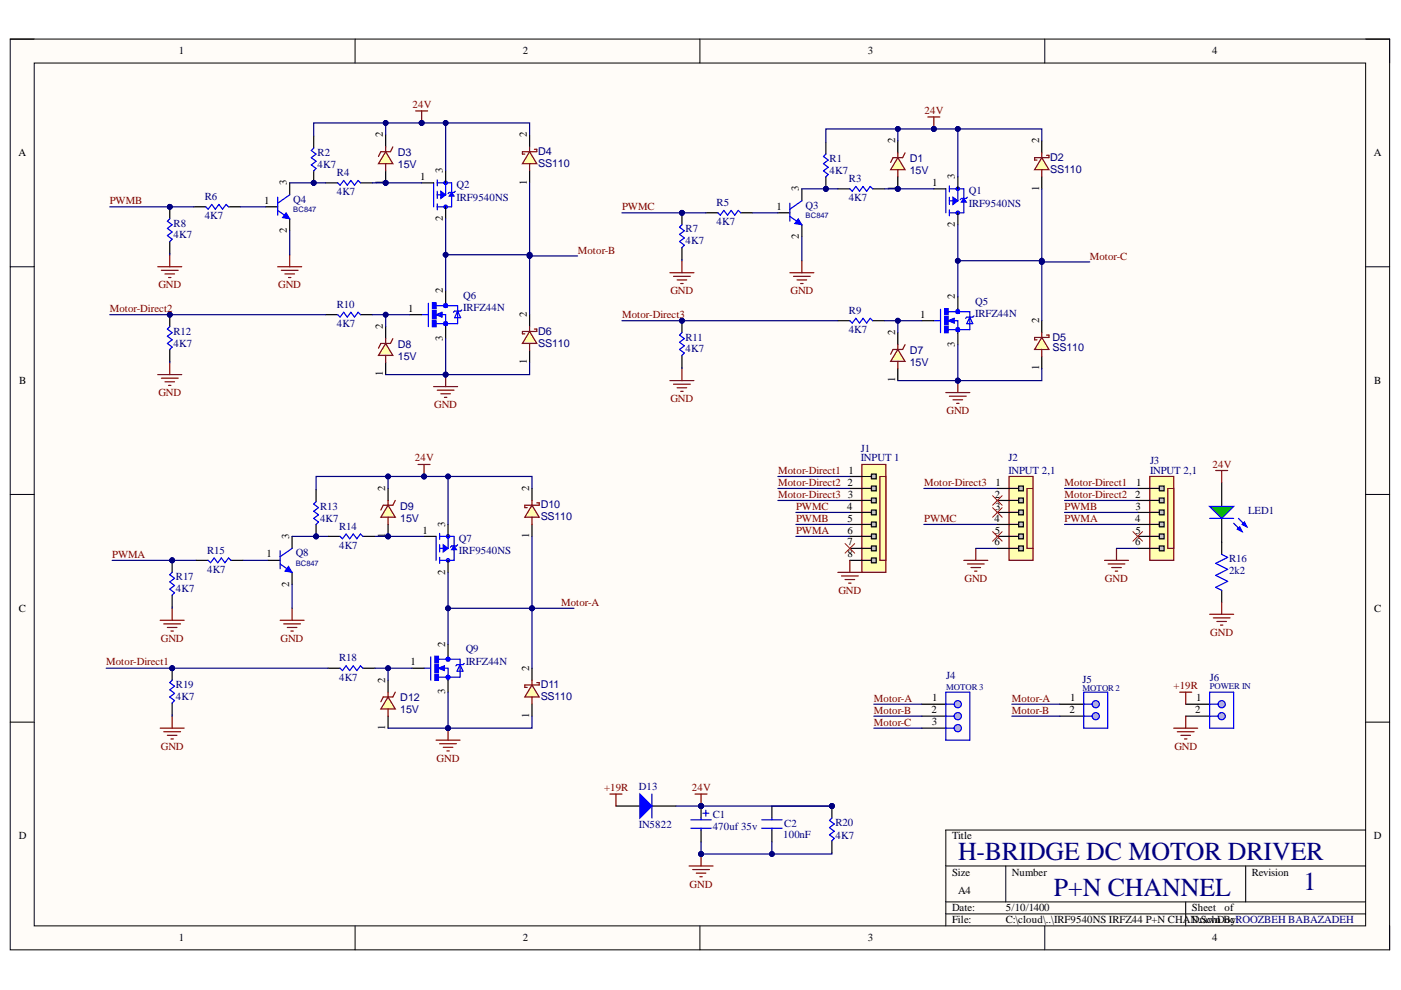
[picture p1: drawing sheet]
# Altium project IRF9540NS IRFZ44 P+N CHAN.PrjPcb
1 sheet, 51 parts. Net scope: global (net labels, ports and power ports of the same name join across sheets).
Board file: IRF9540NS IRFZ44 P+N CHAN.PcbDoc

## Sheet IRF9540NS IRFZ44 P+N CHAN.SchDoc
size A4

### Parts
C1  470uf 35v  [C_EL_10X12]
C2  100nF  [C0805E]
D1  15V  [D_AX02_DO35]
D2  SS110  [D_SMA]
D3  15V  [D_AX02_DO35]
D4  SS110  [D_SMA]
D5  SS110  [D_SMA]
D6  SS110  [D_SMA]
D7  15V  [D_AX02_DO35]
D8  15V  [D_AX02_DO35]
D9  15V  [D_AX02_DO35]
D10  SS110  [D_SMA]
D11  SS110  [D_SMA]
D12  15V  [D_AX02_DO35]
D13  IN5822  [D_AX06_DO27]
J1  INPUT 1  [WF_8]
J2  INPUT 2,1  [WF_6]
J3  INPUT 2,1  [WF_6]
J4  MOTOR 3  [PWL_3]
J5  MOTOR 2  [PWL_2]
J6  POWER IN  [PWL_2]
LED1  (no value)  [LED1206RED]
Q1  IRF9540NS  [DPAK2]
Q2  IRF9540NS  [DPAK2]
Q3  BC847  [SOT23]
Q4  BC847  [SOT23]
Q5  IRFZ44N  [DPAK2]
Q6  IRFZ44N  [DPAK2]
Q7  IRF9540NS  [DPAK2]
Q8  BC847  [SOT23]
Q9  IRFZ44N  [DPAK2]
R1  4K7  [R0805]
R2  4K7  [R0805]
R3  4K7  [R0805]
R4  4K7  [R0805]
R5  4K7  [R0805]
R6  4K7  [R0805]
R7  4K7  [R0805]
R8  4K7  [R0805]
R9  4K7  [R0805]
R10  4K7  [R0805]
R11  4K7  [R0805]
R12  4K7  [R0805]
R13  4K7  [R0805]
R14  4K7  [R0805]
R15  4K7  [R0805]
R16  2k2  [R0805]
R17  4K7  [R0805]
R18  4K7  [R0805]
R19  4K7  [R0805]
R20  4K7  [R0805]

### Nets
24V: C1.1 C2.2 D1.2 D2.2 D3.2 D4.2 D9.2 D10.2 D13.2(K) LED1.1(A) Q1.3 Q2.3 Q7.3 R1.1 R2.1 R13.1 R20.2
+19R: D13.1(A) J6.1
GND: C1.2 C2.1 D5.1 D6.1 D7.1 D8.1 D11.1 D12.1 J1.8 J2.6 J3.6 J6.2 Q3.2(E) Q4.2(E) Q5.3 Q6.3 Q8.2(E) Q9.3 R7.1 R8.1 R11.2 R12.2 R16.2 R17.1 R19.2 R20.1
Motor-A: D10.1 D11.2 J4.1 J5.1 Q7.2 Q9.2
Motor-B: D4.1 D6.2 J4.2 J5.2 Q2.2 Q6.2
Motor-C: D2.1 D5.2 J4.3 Q1.2 Q5.2
Motor-Direct1: J1.1 J3.1 R18.2 R19.1
Motor-Direct2: J1.2 J3.2 R10.2 R12.1
Motor-Direct3: J1.3 J2.1 R9.2 R11.1
PWMA: J1.6 J3.4 R15.1 R17.2
PWMB: J1.5 J3.3 R6.1 R8.2
PWMC: J1.4 J2.4 R5.1 R7.2
NetD1_1: D1.1 Q1.1 R3.1
NetD3_1: D3.1 Q2.1 R4.1
NetD7_2: D7.2 Q5.1 R9.1
NetD8_2: D8.2 Q6.1 R10.1
NetD9_1: D9.1 Q7.1 R14.1
NetD12_2: D12.2 Q9.1 R18.1
NetLED1_2: LED1.2(K) R16.1
NetQ3_1: Q3.1(B) R5.2
NetQ3_3: Q3.3(C) R1.2 R3.2
NetQ4_1: Q4.1(B) R6.2
NetQ4_3: Q4.3(C) R2.2 R4.2
NetQ8_1: Q8.1(B) R15.2
NetQ8_3: Q8.3(C) R13.2 R14.2

Not connected (* = marked no-connect by the designer): J1 7*; J2 2* 3* 5*; J3 5*

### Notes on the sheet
- H-BRIDGE DC MOTOR DRIVER
- P+N CHANNEL
- 1
- ROOZBEH BABAZADEH
